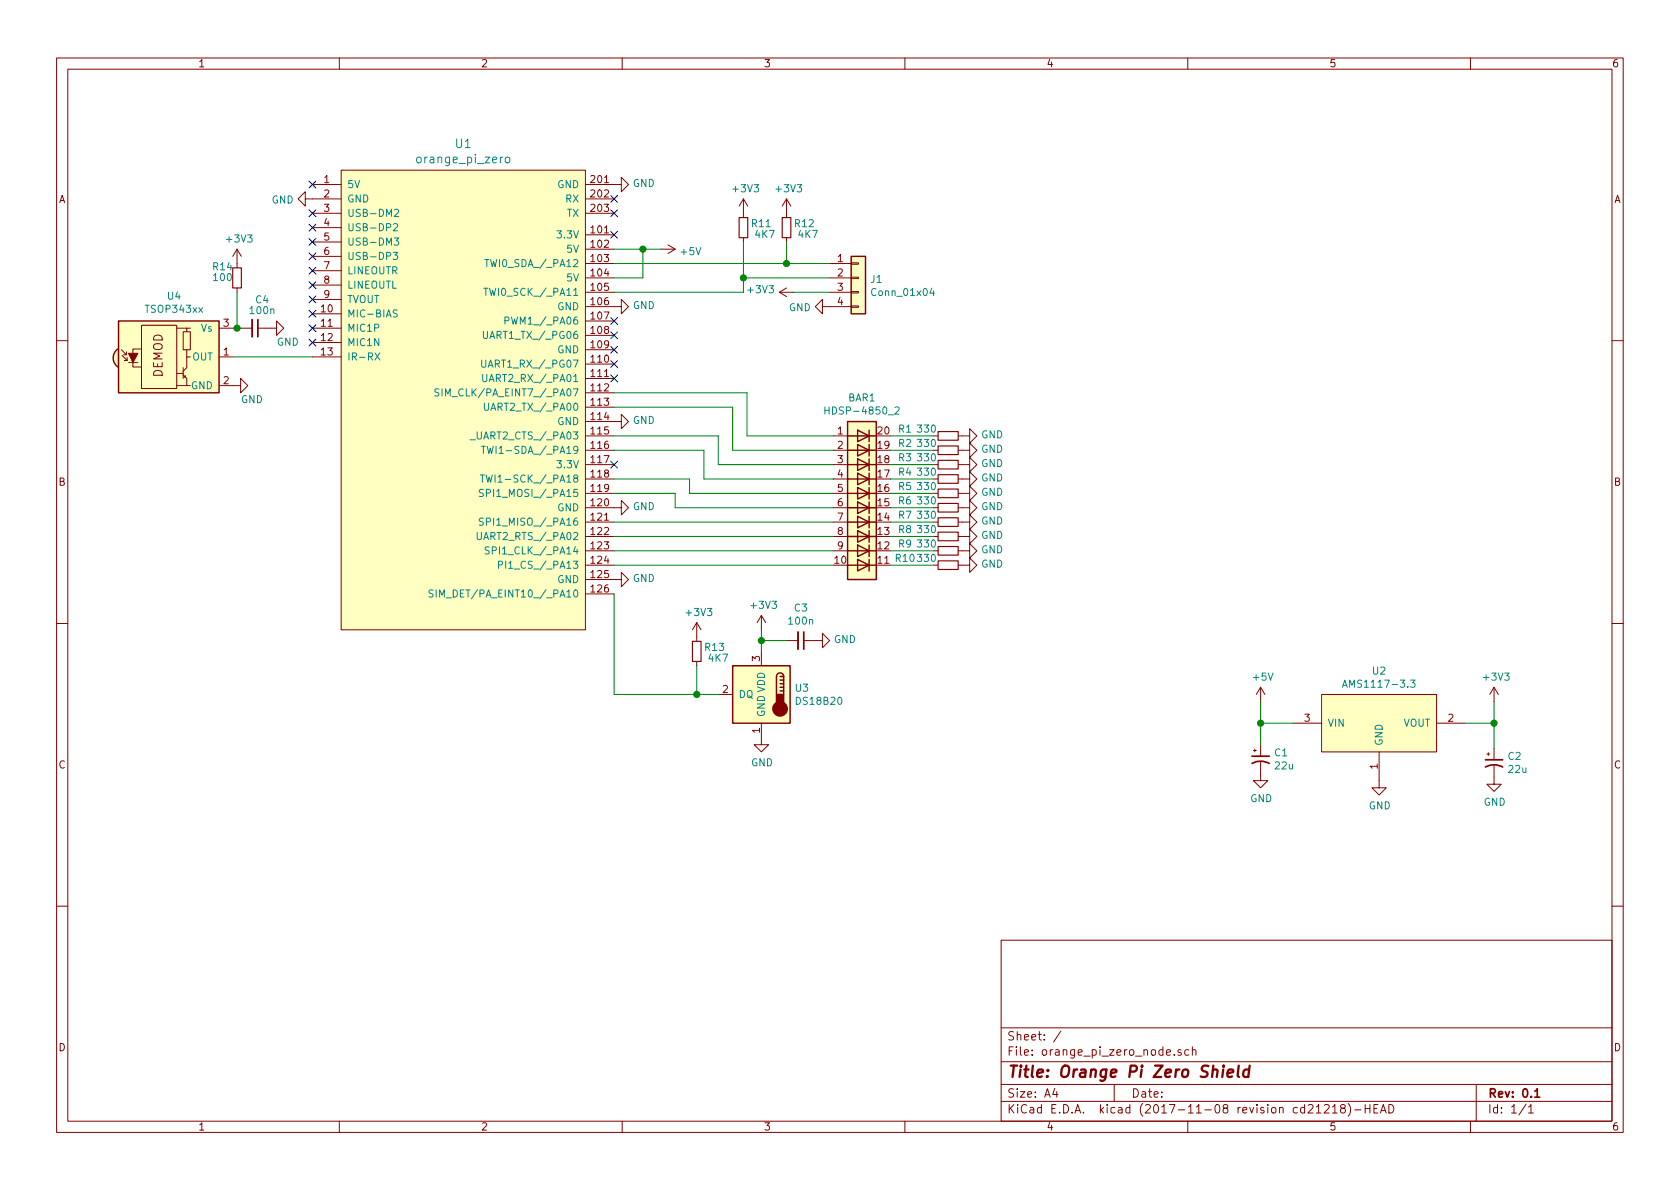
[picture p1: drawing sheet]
EESchema Schematic File Version 4
EELAYER 26 0
EELAYER END
$Descr A4 11693 8268
encoding utf-8
Sheet 1 1
Title "Orange Pi Zero Shield"
Date ""
Rev "0.1"
Comp ""
Comment1 ""
Comment2 ""
Comment3 ""
Comment4 ""
$EndDescr
$Comp
L orange_pi_zero_node-archive:orange_pi_zero U1
U 1 1
P 3275 2825
F 0 "U1" H 3225 4662 60  0000 C CNN
F 1 "orange_pi_zero" H 3225 4556 60  0000 C CNN
F 2 "myfootprints:orangepi-zero" H 3025 3625 60  0001 C CNN
F 3 "" H 3025 3625 60  0000 C CNN
	1    3275 2825
	1    0    0    -1  
$EndComp
$Comp
L orange_pi_zero_node-archive:AMS1117-3.3 U2
U 1 1
P 9600 5025
F 0 "U2" H 9600 5390 50  0000 C CNN
F 1 "AMS1117-3.3" H 9600 5299 50  0000 C CNN
F 2 "TO_SOT_Packages_SMD:SOT-223" H 9600 5025 60  0001 C CNN
F 3 "" H 9600 5025 60  0001 C CNN
	1    9600 5025
	1    0    0    -1  
$EndComp
$Comp
L orange_pi_zero_node-archive:CP1_Small C1
U 1 1
P 8775 5275
F 0 "C1" H 8866 5321 50  0000 L CNN
F 1 "22u" H 8866 5230 50  0000 L CNN
F 2 "Capacitors_Tantalum_SMD:CP_Tantalum_Case-B_EIA-3528-21_Wave" H 8775 5275 50  0001 C CNN
F 3 "" H 8775 5275 50  0001 C CNN
	1    8775 5275
	1    0    0    -1  
$EndComp
$Comp
L orange_pi_zero_node-archive:CP1_Small C2
U 1 1
P 10400 5300
F 0 "C2" H 10491 5346 50  0000 L CNN
F 1 "22u" H 10491 5255 50  0000 L CNN
F 2 "Capacitors_Tantalum_SMD:CP_Tantalum_Case-B_EIA-3528-21_Wave" H 10400 5300 50  0001 C CNN
F 3 "" H 10400 5300 50  0001 C CNN
	1    10400 5300
	1    0    0    -1  
$EndComp
$Comp
L orange_pi_zero_node-archive:GND #PWR020
U 1 1
P 9600 5425
F 0 "#PWR020" H 9600 5175 50  0001 C CNN
F 1 "GND" H 9605 5252 50  0000 C CNN
F 2 "" H 9600 5425 50  0001 C CNN
F 3 "" H 9600 5425 50  0001 C CNN
	1    9600 5425
	1    0    0    -1  
$EndComp
$Comp
L orange_pi_zero_node-archive:GND #PWR019
U 1 1
P 8775 5375
F 0 "#PWR019" H 8775 5125 50  0001 C CNN
F 1 "GND" H 8780 5202 50  0000 C CNN
F 2 "" H 8775 5375 50  0001 C CNN
F 3 "" H 8775 5375 50  0001 C CNN
	1    8775 5375
	1    0    0    -1  
$EndComp
$Comp
L orange_pi_zero_node-archive:GND #PWR022
U 1 1
P 10400 5400
F 0 "#PWR022" H 10400 5150 50  0001 C CNN
F 1 "GND" H 10405 5227 50  0000 C CNN
F 2 "" H 10400 5400 50  0001 C CNN
F 3 "" H 10400 5400 50  0001 C CNN
	1    10400 5400
	1    0    0    -1  
$EndComp
$Comp
L orange_pi_zero_node-archive:+5V #PWR07
U 1 1
P 4600 1725
F 0 "#PWR07" H 4600 1575 50  0001 C CNN
F 1 "+5V" V 4615 1853 50  0000 L CNN
F 2 "" H 4600 1725 50  0001 C CNN
F 3 "" H 4600 1725 50  0001 C CNN
	1    4600 1725
	0    1    1    0   
$EndComp
$Comp
L orange_pi_zero_node-archive:+5V #PWR018
U 1 1
P 8775 4875
F 0 "#PWR018" H 8775 4725 50  0001 C CNN
F 1 "+5V" H 8790 5048 50  0000 C CNN
F 2 "" H 8775 4875 50  0001 C CNN
F 3 "" H 8775 4875 50  0001 C CNN
	1    8775 4875
	1    0    0    -1  
$EndComp
$Comp
L orange_pi_zero_node-archive:+3V3 #PWR021
U 1 1
P 10400 4875
F 0 "#PWR021" H 10400 4725 50  0001 C CNN
F 1 "+3V3" H 10415 5048 50  0000 C CNN
F 2 "" H 10400 4875 50  0001 C CNN
F 3 "" H 10400 4875 50  0001 C CNN
	1    10400 4875
	1    0    0    -1  
$EndComp
$Comp
L orange_pi_zero_node-archive:HDSP-4850_2 BAR1
U 1 1
P 6000 3425
F 0 "BAR1" H 6000 4092 50  0000 C CNN
F 1 "HDSP-4850_2" H 6000 4001 50  0000 C CNN
F 2 "Displays:HDSP-4850" H 6000 2625 50  0001 C CNN
F 3 "" H 4000 3625 50  0001 C CNN
	1    6000 3425
	1    0    0    -1  
$EndComp
$Comp
L orange_pi_zero_node-archive:GND #PWR03
U 1 1
P 4275 2125
F 0 "#PWR03" H 4275 1875 50  0001 C CNN
F 1 "GND" V 4280 1997 50  0000 R CNN
F 2 "" H 4275 2125 50  0001 C CNN
F 3 "" H 4275 2125 50  0001 C CNN
	1    4275 2125
	0    -1   -1   0   
$EndComp
$Comp
L orange_pi_zero_node-archive:GND #PWR04
U 1 1
P 4275 2925
F 0 "#PWR04" H 4275 2675 50  0001 C CNN
F 1 "GND" V 4280 2797 50  0000 R CNN
F 2 "" H 4275 2925 50  0001 C CNN
F 3 "" H 4275 2925 50  0001 C CNN
	1    4275 2925
	0    -1   -1   0   
$EndComp
$Comp
L orange_pi_zero_node-archive:GND #PWR05
U 1 1
P 4275 3525
F 0 "#PWR05" H 4275 3275 50  0001 C CNN
F 1 "GND" V 4280 3397 50  0000 R CNN
F 2 "" H 4275 3525 50  0001 C CNN
F 3 "" H 4275 3525 50  0001 C CNN
	1    4275 3525
	0    -1   -1   0   
$EndComp
$Comp
L orange_pi_zero_node-archive:GND #PWR06
U 1 1
P 4275 4025
F 0 "#PWR06" H 4275 3775 50  0001 C CNN
F 1 "GND" V 4280 3897 50  0000 R CNN
F 2 "" H 4275 4025 50  0001 C CNN
F 3 "" H 4275 4025 50  0001 C CNN
	1    4275 4025
	0    -1   -1   0   
$EndComp
$Comp
L orange_pi_zero_node-archive:GND #PWR02
U 1 1
P 2175 1375
F 0 "#PWR02" H 2175 1125 50  0001 C CNN
F 1 "GND" V 2180 1247 50  0000 R CNN
F 2 "" H 2175 1375 50  0001 C CNN
F 3 "" H 2175 1375 50  0001 C CNN
	1    2175 1375
	0    1    1    0   
$EndComp
Wire Wire Line
	10200 5025 10400 5025
Wire Wire Line
	10400 4875 10400 5025
Wire Wire Line
	8775 4875 8775 5025
Wire Wire Line
	8775 5025 9000 5025
Wire Wire Line
	4275 1725 4475 1725
Connection ~ 8775 5025
Connection ~ 10400 5025
Wire Wire Line
	4275 1925 4475 1925
Wire Wire Line
	4475 1925 4475 1725
Connection ~ 4475 1725
Wire Wire Line
	4275 3925 5800 3925
Wire Wire Line
	4275 3825 5800 3825
Wire Wire Line
	4275 3725 5800 3725
Wire Wire Line
	4275 3625 5800 3625
Wire Wire Line
	5800 3525 4700 3525
Wire Wire Line
	4700 3525 4700 3425
Wire Wire Line
	4700 3425 4275 3425
Wire Wire Line
	4275 3325 4800 3325
Wire Wire Line
	4800 3325 4800 3425
Wire Wire Line
	4800 3425 5800 3425
Wire Wire Line
	4275 3125 4900 3125
Wire Wire Line
	4900 3125 4900 3325
Wire Wire Line
	4900 3325 5800 3325
Wire Wire Line
	4275 3025 5000 3025
Wire Wire Line
	5000 3025 5000 3225
Wire Wire Line
	5000 3225 5800 3225
Wire Wire Line
	4275 2825 5100 2825
Wire Wire Line
	5100 2825 5100 3125
Wire Wire Line
	5100 3125 5800 3125
Wire Wire Line
	4275 2725 5200 2725
Wire Wire Line
	5200 2725 5200 3025
Wire Wire Line
	5200 3025 5800 3025
$Comp
L orange_pi_zero_node-archive:R_Small R1
U 1 1
P 6600 3025
F 0 "R1" V 6550 2725 50  0000 C CNN
F 1 "330" V 6550 2875 50  0000 C CNN
F 2 "Resistors_SMD:R_0603_HandSoldering" H 6600 3025 50  0001 C CNN
F 3 "" H 6600 3025 50  0001 C CNN
	1    6600 3025
	0    1    1    0   
$EndComp
Wire Wire Line
	6500 3025 6200 3025
$Comp
L orange_pi_zero_node-archive:GND #PWR08
U 1 1
P 6700 3025
F 0 "#PWR08" H 6700 2775 50  0001 C CNN
F 1 "GND" V 6705 2897 50  0000 R CNN
F 2 "" H 6700 3025 50  0001 C CNN
F 3 "" H 6700 3025 50  0001 C CNN
	1    6700 3025
	0    -1   -1   0   
$EndComp
$Comp
L orange_pi_zero_node-archive:R_Small R2
U 1 1
P 6600 3125
F 0 "R2" V 6550 2825 50  0000 C CNN
F 1 "330" V 6550 2975 50  0000 C CNN
F 2 "Resistors_SMD:R_0603_HandSoldering" H 6600 3125 50  0001 C CNN
F 3 "" H 6600 3125 50  0001 C CNN
	1    6600 3125
	0    1    1    0   
$EndComp
Wire Wire Line
	6500 3125 6200 3125
$Comp
L orange_pi_zero_node-archive:GND #PWR09
U 1 1
P 6700 3125
F 0 "#PWR09" H 6700 2875 50  0001 C CNN
F 1 "GND" V 6705 2997 50  0000 R CNN
F 2 "" H 6700 3125 50  0001 C CNN
F 3 "" H 6700 3125 50  0001 C CNN
	1    6700 3125
	0    -1   -1   0   
$EndComp
$Comp
L orange_pi_zero_node-archive:R_Small R3
U 1 1
P 6600 3225
F 0 "R3" V 6550 2925 50  0000 C CNN
F 1 "330" V 6550 3075 50  0000 C CNN
F 2 "Resistors_SMD:R_0603_HandSoldering" H 6600 3225 50  0001 C CNN
F 3 "" H 6600 3225 50  0001 C CNN
	1    6600 3225
	0    1    1    0   
$EndComp
Wire Wire Line
	6500 3225 6200 3225
$Comp
L orange_pi_zero_node-archive:GND #PWR010
U 1 1
P 6700 3225
F 0 "#PWR010" H 6700 2975 50  0001 C CNN
F 1 "GND" V 6705 3097 50  0000 R CNN
F 2 "" H 6700 3225 50  0001 C CNN
F 3 "" H 6700 3225 50  0001 C CNN
	1    6700 3225
	0    -1   -1   0   
$EndComp
$Comp
L orange_pi_zero_node-archive:R_Small R4
U 1 1
P 6600 3325
F 0 "R4" V 6550 3025 50  0000 C CNN
F 1 "330" V 6550 3175 50  0000 C CNN
F 2 "Resistors_SMD:R_0603_HandSoldering" H 6600 3325 50  0001 C CNN
F 3 "" H 6600 3325 50  0001 C CNN
	1    6600 3325
	0    1    1    0   
$EndComp
Wire Wire Line
	6500 3325 6200 3325
$Comp
L orange_pi_zero_node-archive:GND #PWR011
U 1 1
P 6700 3325
F 0 "#PWR011" H 6700 3075 50  0001 C CNN
F 1 "GND" V 6705 3197 50  0000 R CNN
F 2 "" H 6700 3325 50  0001 C CNN
F 3 "" H 6700 3325 50  0001 C CNN
	1    6700 3325
	0    -1   -1   0   
$EndComp
$Comp
L orange_pi_zero_node-archive:R_Small R5
U 1 1
P 6600 3425
F 0 "R5" V 6550 3125 50  0000 C CNN
F 1 "330" V 6550 3275 50  0000 C CNN
F 2 "Resistors_SMD:R_0603_HandSoldering" H 6600 3425 50  0001 C CNN
F 3 "" H 6600 3425 50  0001 C CNN
	1    6600 3425
	0    1    1    0   
$EndComp
Wire Wire Line
	6500 3425 6200 3425
$Comp
L orange_pi_zero_node-archive:GND #PWR012
U 1 1
P 6700 3425
F 0 "#PWR012" H 6700 3175 50  0001 C CNN
F 1 "GND" V 6705 3297 50  0000 R CNN
F 2 "" H 6700 3425 50  0001 C CNN
F 3 "" H 6700 3425 50  0001 C CNN
	1    6700 3425
	0    -1   -1   0   
$EndComp
$Comp
L orange_pi_zero_node-archive:R_Small R6
U 1 1
P 6600 3525
F 0 "R6" V 6550 3225 50  0000 C CNN
F 1 "330" V 6550 3375 50  0000 C CNN
F 2 "Resistors_SMD:R_0603_HandSoldering" H 6600 3525 50  0001 C CNN
F 3 "" H 6600 3525 50  0001 C CNN
	1    6600 3525
	0    1    1    0   
$EndComp
Wire Wire Line
	6500 3525 6200 3525
$Comp
L orange_pi_zero_node-archive:GND #PWR013
U 1 1
P 6700 3525
F 0 "#PWR013" H 6700 3275 50  0001 C CNN
F 1 "GND" V 6705 3397 50  0000 R CNN
F 2 "" H 6700 3525 50  0001 C CNN
F 3 "" H 6700 3525 50  0001 C CNN
	1    6700 3525
	0    -1   -1   0   
$EndComp
$Comp
L orange_pi_zero_node-archive:R_Small R7
U 1 1
P 6600 3625
F 0 "R7" V 6550 3325 50  0000 C CNN
F 1 "330" V 6550 3475 50  0000 C CNN
F 2 "Resistors_SMD:R_0603_HandSoldering" H 6600 3625 50  0001 C CNN
F 3 "" H 6600 3625 50  0001 C CNN
	1    6600 3625
	0    1    1    0   
$EndComp
Wire Wire Line
	6500 3625 6200 3625
$Comp
L orange_pi_zero_node-archive:GND #PWR014
U 1 1
P 6700 3625
F 0 "#PWR014" H 6700 3375 50  0001 C CNN
F 1 "GND" V 6705 3497 50  0000 R CNN
F 2 "" H 6700 3625 50  0001 C CNN
F 3 "" H 6700 3625 50  0001 C CNN
	1    6700 3625
	0    -1   -1   0   
$EndComp
$Comp
L orange_pi_zero_node-archive:R_Small R8
U 1 1
P 6600 3725
F 0 "R8" V 6550 3425 50  0000 C CNN
F 1 "330" V 6550 3575 50  0000 C CNN
F 2 "Resistors_SMD:R_0603_HandSoldering" H 6600 3725 50  0001 C CNN
F 3 "" H 6600 3725 50  0001 C CNN
	1    6600 3725
	0    1    1    0   
$EndComp
Wire Wire Line
	6500 3725 6200 3725
$Comp
L orange_pi_zero_node-archive:GND #PWR015
U 1 1
P 6700 3725
F 0 "#PWR015" H 6700 3475 50  0001 C CNN
F 1 "GND" V 6705 3597 50  0000 R CNN
F 2 "" H 6700 3725 50  0001 C CNN
F 3 "" H 6700 3725 50  0001 C CNN
	1    6700 3725
	0    -1   -1   0   
$EndComp
$Comp
L orange_pi_zero_node-archive:R_Small R9
U 1 1
P 6600 3825
F 0 "R9" V 6550 3525 50  0000 C CNN
F 1 "330" V 6550 3675 50  0000 C CNN
F 2 "Resistors_SMD:R_0603_HandSoldering" H 6600 3825 50  0001 C CNN
F 3 "" H 6600 3825 50  0001 C CNN
	1    6600 3825
	0    1    1    0   
$EndComp
Wire Wire Line
	6500 3825 6200 3825
$Comp
L orange_pi_zero_node-archive:GND #PWR016
U 1 1
P 6700 3825
F 0 "#PWR016" H 6700 3575 50  0001 C CNN
F 1 "GND" V 6705 3697 50  0000 R CNN
F 2 "" H 6700 3825 50  0001 C CNN
F 3 "" H 6700 3825 50  0001 C CNN
	1    6700 3825
	0    -1   -1   0   
$EndComp
$Comp
L orange_pi_zero_node-archive:R_Small R10
U 1 1
P 6600 3925
F 0 "R10" V 6550 3625 50  0000 C CNN
F 1 "330" V 6550 3775 50  0000 C CNN
F 2 "Resistors_SMD:R_0603_HandSoldering" H 6600 3925 50  0001 C CNN
F 3 "" H 6600 3925 50  0001 C CNN
	1    6600 3925
	0    1    1    0   
$EndComp
Wire Wire Line
	6500 3925 6200 3925
$Comp
L orange_pi_zero_node-archive:GND #PWR017
U 1 1
P 6700 3925
F 0 "#PWR017" H 6700 3675 50  0001 C CNN
F 1 "GND" V 6705 3797 50  0000 R CNN
F 2 "" H 6700 3925 50  0001 C CNN
F 3 "" H 6700 3925 50  0001 C CNN
	1    6700 3925
	0    -1   -1   0   
$EndComp
$Comp
L orange_pi_zero_node-archive:Conn_01x04 J1
U 1 1
P 5975 1925
F 0 "J1" H 6055 1917 50  0000 L CNN
F 1 "Conn_01x04" H 6055 1826 50  0000 L CNN
F 2 "Pin_Headers:Pin_Header_Straight_1x04_Pitch2.54mm" H 5975 1925 50  0001 C CNN
F 3 "" H 5975 1925 50  0001 C CNN
	1    5975 1925
	1    0    0    -1  
$EndComp
Wire Wire Line
	4275 1825 5475 1825
Wire Wire Line
	5175 2025 4275 2025
Wire Wire Line
	5175 1675 5175 1925
Wire Wire Line
	5175 1925 5775 1925
$Comp
L orange_pi_zero_node-archive:GND #PWR026
U 1 1
P 5775 2125
F 0 "#PWR026" H 5775 1875 50  0001 C CNN
F 1 "GND" V 5780 1997 50  0000 R CNN
F 2 "" H 5775 2125 50  0001 C CNN
F 3 "" H 5775 2125 50  0001 C CNN
	1    5775 2125
	0    1    1    0   
$EndComp
$Comp
L orange_pi_zero_node-archive:+3V3 #PWR025
U 1 1
P 5525 2025
F 0 "#PWR025" H 5525 1875 50  0001 C CNN
F 1 "+3V3" V 5540 2153 50  0000 L CNN
F 2 "" H 5525 2025 50  0001 C CNN
F 3 "" H 5525 2025 50  0001 C CNN
	1    5525 2025
	0    -1   -1   0   
$EndComp
Wire Wire Line
	5775 2025 5525 2025
$Comp
L orange_pi_zero_node-archive:R_Small R11
U 1 1
P 5175 1575
F 0 "R11" H 5050 1550 50  0000 C CNN
F 1 "4K7" H 5025 1625 50  0000 C CNN
F 2 "Resistors_SMD:R_0603_HandSoldering" H 5175 1575 50  0001 C CNN
F 3 "" H 5175 1575 50  0001 C CNN
	1    5175 1575
	-1   0    0    1   
$EndComp
Connection ~ 5175 1925
$Comp
L orange_pi_zero_node-archive:R_Small R12
U 1 1
P 5475 1575
F 0 "R12" H 5350 1550 50  0000 C CNN
F 1 "4K7" H 5325 1625 50  0000 C CNN
F 2 "Resistors_SMD:R_0603_HandSoldering" H 5475 1575 50  0001 C CNN
F 3 "" H 5475 1575 50  0001 C CNN
	1    5475 1575
	-1   0    0    1   
$EndComp
Wire Wire Line
	5475 1675 5475 1825
Connection ~ 5475 1825
$Comp
L orange_pi_zero_node-archive:+3V3 #PWR023
U 1 1
P 5175 1475
F 0 "#PWR023" H 5175 1325 50  0001 C CNN
F 1 "+3V3" H 5190 1648 50  0000 C CNN
F 2 "" H 5175 1475 50  0001 C CNN
F 3 "" H 5175 1475 50  0001 C CNN
	1    5175 1475
	1    0    0    -1  
$EndComp
$Comp
L orange_pi_zero_node-archive:+3V3 #PWR024
U 1 1
P 5475 1475
F 0 "#PWR024" H 5475 1325 50  0001 C CNN
F 1 "+3V3" H 5490 1648 50  0000 C CNN
F 2 "" H 5475 1475 50  0001 C CNN
F 3 "" H 5475 1475 50  0001 C CNN
	1    5475 1475
	1    0    0    -1  
$EndComp
$Comp
L orange_pi_zero_node-archive:DS18B20 U3
U 1 1
P 5300 4825
F 0 "U3" H 5071 4871 50  0000 R CNN
F 1 "DS18B20" H 5071 4780 50  0000 R CNN
F 2 "TO_SOT_Packages_THT:TO-92_Inline_Narrow_Oval" H 4300 4575 50  0001 C CNN
F 3 "" H 5150 5075 50  0001 C CNN
	1    5300 4825
	-1   0    0    -1  
$EndComp
$Comp
L orange_pi_zero_node-archive:R_Small R13
U 1 1
P 4850 4525
F 0 "R13" H 4725 4500 50  0000 C CNN
F 1 "4K7" H 4700 4575 50  0000 C CNN
F 2 "Resistors_SMD:R_0603_HandSoldering" H 4850 4525 50  0001 C CNN
F 3 "" H 4850 4525 50  0001 C CNN
	1    4850 4525
	-1   0    0    1   
$EndComp
$Comp
L orange_pi_zero_node-archive:+3V3 #PWR027
U 1 1
P 4850 4425
F 0 "#PWR027" H 4850 4275 50  0001 C CNN
F 1 "+3V3" H 4865 4598 50  0000 C CNN
F 2 "" H 4850 4425 50  0001 C CNN
F 3 "" H 4850 4425 50  0001 C CNN
	1    4850 4425
	1    0    0    -1  
$EndComp
Wire Wire Line
	4850 4625 4850 4825
Wire Wire Line
	4275 4825 4850 4825
Wire Wire Line
	4275 4125 4275 4825
Connection ~ 4850 4825
$Comp
L orange_pi_zero_node-archive:GND #PWR029
U 1 1
P 5300 5125
F 0 "#PWR029" H 5300 4875 50  0001 C CNN
F 1 "GND" H 5305 4952 50  0000 C CNN
F 2 "" H 5300 5125 50  0001 C CNN
F 3 "" H 5300 5125 50  0001 C CNN
	1    5300 5125
	1    0    0    -1  
$EndComp
$Comp
L orange_pi_zero_node-archive:+3V3 #PWR028
U 1 1
P 5300 4375
F 0 "#PWR028" H 5300 4225 50  0001 C CNN
F 1 "+3V3" H 5315 4548 50  0000 C CNN
F 2 "" H 5300 4375 50  0001 C CNN
F 3 "" H 5300 4375 50  0001 C CNN
	1    5300 4375
	1    0    0    -1  
$EndComp
$Comp
L orange_pi_zero_node-archive:C_Small C3
U 1 1
P 5575 4450
F 0 "C3" V 5346 4450 50  0000 C CNN
F 1 "100n" V 5437 4450 50  0000 C CNN
F 2 "Capacitors_SMD:C_0603_HandSoldering" H 5575 4450 50  0001 C CNN
F 3 "" H 5575 4450 50  0001 C CNN
	1    5575 4450
	0    1    1    0   
$EndComp
Wire Wire Line
	5300 4375 5300 4450
Wire Wire Line
	5475 4450 5300 4450
Connection ~ 5300 4450
$Comp
L orange_pi_zero_node-archive:GND #PWR030
U 1 1
P 5675 4450
F 0 "#PWR030" H 5675 4200 50  0001 C CNN
F 1 "GND" V 5680 4322 50  0000 R CNN
F 2 "" H 5675 4450 50  0001 C CNN
F 3 "" H 5675 4450 50  0001 C CNN
	1    5675 4450
	0    -1   -1   0   
$EndComp
$Comp
L orange_pi_zero_node-archive:GND #PWR031
U 1 1
P 4275 1275
F 0 "#PWR031" H 4275 1025 50  0001 C CNN
F 1 "GND" V 4280 1147 50  0000 R CNN
F 2 "" H 4275 1275 50  0001 C CNN
F 3 "" H 4275 1275 50  0001 C CNN
	1    4275 1275
	0    -1   -1   0   
$EndComp
NoConn ~ 4275 1375
NoConn ~ 4275 1475
NoConn ~ 4275 1625
NoConn ~ 4275 2225
NoConn ~ 4275 2325
NoConn ~ 4275 2425
NoConn ~ 4275 2525
NoConn ~ 4275 2625
NoConn ~ 4275 3225
NoConn ~ 2175 1475
NoConn ~ 2175 1575
NoConn ~ 2175 1675
NoConn ~ 2175 1775
NoConn ~ 2175 1875
NoConn ~ 2175 1975
NoConn ~ 2175 2075
NoConn ~ 2175 2175
NoConn ~ 2175 2275
NoConn ~ 2175 2375
$Comp
L orange_pi_zero_node-archive:TSOP343xx U4
U 1 1
P 1225 2475
F 0 "U4" H 1212 2900 50  0000 C CNN
F 1 "TSOP343xx" H 1212 2809 50  0000 C CNN
F 2 "Opto-Devices:IRReceiver_Vishay_MOLD-3pin" H 1175 2100 50  0001 C CNN
F 3 "" H 1875 2775 50  0001 C CNN
	1    1225 2475
	1    0    0    -1  
$EndComp
NoConn ~ 2175 1275
Wire Wire Line
	2175 2475 1625 2475
$Comp
L orange_pi_zero_node-archive:R_Small R14
U 1 1
P 1650 1925
F 0 "R14" H 1750 1850 50  0000 C CNN
F 1 "100" H 1750 1925 50  0000 C CNN
F 2 "Resistors_SMD:R_0603_HandSoldering" H 1650 1925 50  0001 C CNN
F 3 "" H 1650 1925 50  0001 C CNN
	1    1650 1925
	-1   0    0    1   
$EndComp
Wire Wire Line
	1650 2025 1650 2275
Wire Wire Line
	1625 2275 1650 2275
$Comp
L orange_pi_zero_node-archive:C_Small C4
U 1 1
P 1775 2275
F 0 "C4" V 1575 2325 50  0000 C CNN
F 1 "100n" V 1650 2325 50  0000 C CNN
F 2 "Capacitors_SMD:C_0603_HandSoldering" H 1775 2275 50  0001 C CNN
F 3 "" H 1775 2275 50  0001 C CNN
	1    1775 2275
	0    1    1    0   
$EndComp
$Comp
L orange_pi_zero_node-archive:GND #PWR033
U 1 1
P 1875 2275
F 0 "#PWR033" H 1875 2025 50  0001 C CNN
F 1 "GND" V 1775 2225 50  0000 R CNN
F 2 "" H 1875 2275 50  0001 C CNN
F 3 "" H 1875 2275 50  0001 C CNN
	1    1875 2275
	0    -1   -1   0   
$EndComp
Connection ~ 1650 2275
$Comp
L orange_pi_zero_node-archive:GND #PWR01
U 1 1
P 1625 2675
F 0 "#PWR01" H 1625 2425 50  0001 C CNN
F 1 "GND" V 1525 2625 50  0000 R CNN
F 2 "" H 1625 2675 50  0001 C CNN
F 3 "" H 1625 2675 50  0001 C CNN
	1    1625 2675
	0    -1   -1   0   
$EndComp
$Comp
L orange_pi_zero_node-archive:+3V3 #PWR032
U 1 1
P 1650 1825
F 0 "#PWR032" H 1650 1675 50  0001 C CNN
F 1 "+3V3" H 1665 1998 50  0000 C CNN
F 2 "" H 1650 1825 50  0001 C CNN
F 3 "" H 1650 1825 50  0001 C CNN
	1    1650 1825
	1    0    0    -1  
$EndComp
Wire Wire Line
	8775 5025 8775 5175
Wire Wire Line
	10400 5025 10400 5200
Wire Wire Line
	4475 1725 4600 1725
Wire Wire Line
	5175 1925 5175 2025
Wire Wire Line
	5475 1825 5775 1825
Wire Wire Line
	4850 4825 5000 4825
Wire Wire Line
	5300 4450 5300 4525
Wire Wire Line
	1650 2275 1675 2275
$EndSCHEMATC
